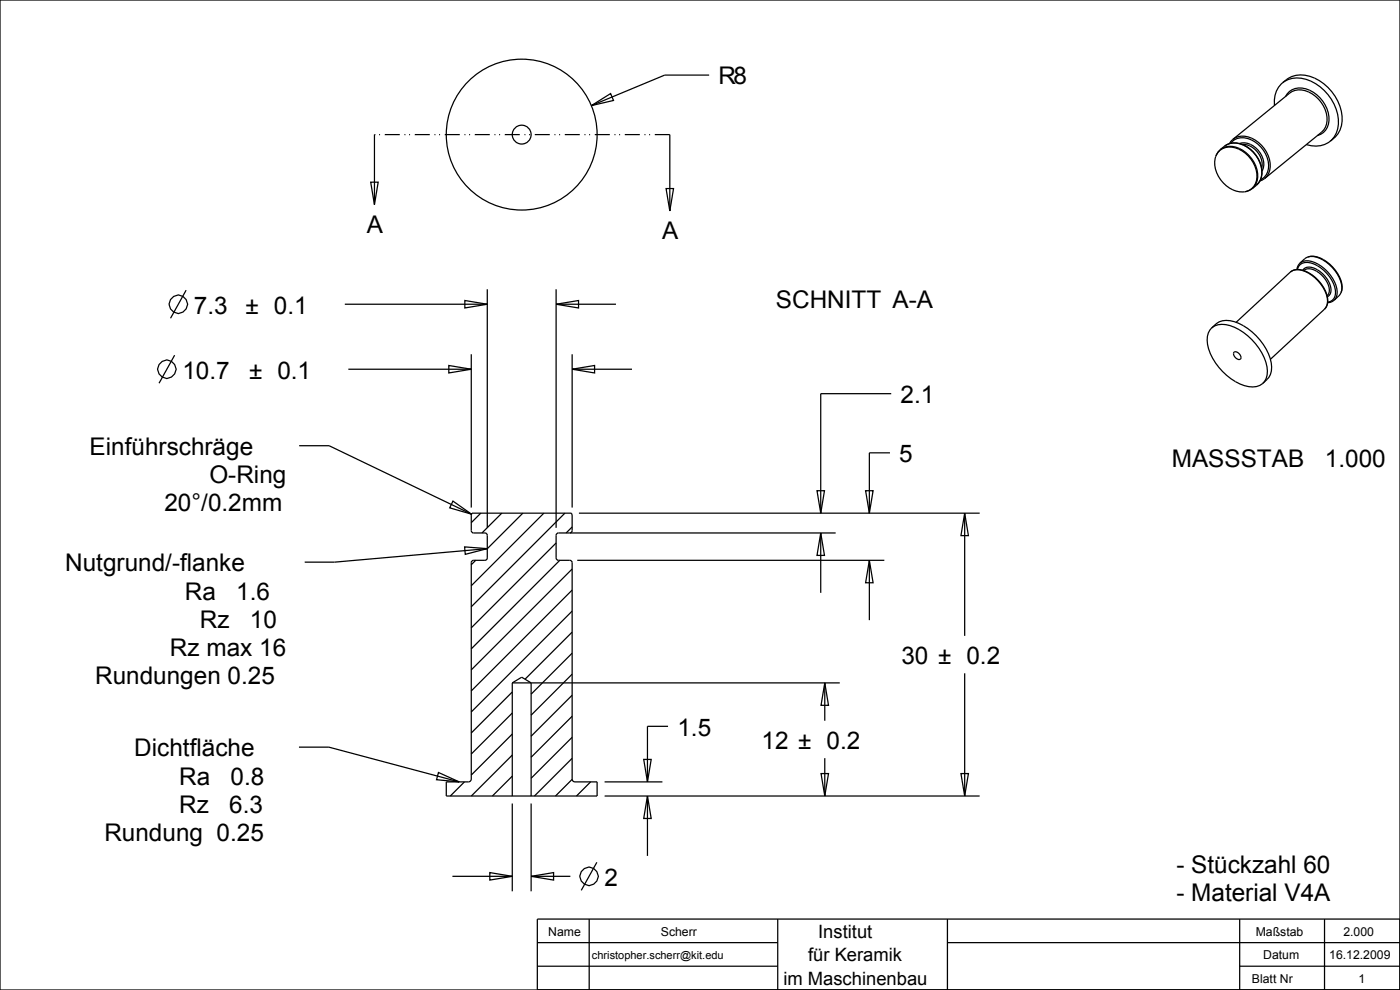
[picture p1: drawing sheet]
<svg xmlns="http://www.w3.org/2000/svg" width="297mm" height="210mm" viewBox="0 0 297 210" stroke-linecap="round" stroke-linejoin="round" font-family="sans-serif">
<g fill="none" stroke="#000" stroke-width=".26">
<path d="M0 0h297v210h-297zM150.4 15.9h-9.4l-15.6 6.5M273.6 19.7a4.4 4.4 0 0 1 5.5 .7 6 6 0 0 1 2.1 6.6l-.8 1M78.6 38.6h1.6l-.8 4.8zM79.4 28.6v14.8M125.4 22.4l4.1-2.6 .6 1.5zM141.3 40h1.6l-.8 4.8zM142.1 28.6v16.2M258 33a3.4 3.4 0 0 1 4.9-1.5 6.5 6.5 0 0 1 3.8 6.8 3 3 0 0 1-2.5 2.4M258.8 31.9a4.3 4.3 0 0 1 5.4 .6 5.9 5.9 0 0 1 2.1 6.5 3.4 3.4 0 0 1-4.8 1.3 6.1 6.1 0 0 1-3.5-7.4zM259.8 31a4.4 4.4 0 0 1 5.5 .7 5.9 5.9 0 0 1 2 6.6l-.8 1a4.4 4.4 0 0 0 .4-5.6 5.9 5.9 0 0 0-6-3.3zM260.8 30.5a3.5 3.5 0 0 1 4.8-1.2 6.5 6.5 0 0 1 3.8 6.8 3 3 0 0 1-2.1 2.3"/>
<path d="M261.1 30.4a3.6 3.6 0 0 1 5-.4 6 6 0 0 1 2.8 6.5 2.72 2.72 0 0 1-1.5 1.6M262.9 30.4a4.4 4.4 0 0 1 5.2 4 2.71 2.71 0 0 1-.4 1.9M263.5 30.6a4.3 4.3 0 0 1 4.1 5.1M272.7 20.4a3.6 3.6 0 0 1 5.1-1.3 6.9 6.9 0 0 1 4 7.2 3.2 3.2 0 0 1-2.3 2.4M273.7 57.7a3.3 3.3 0 0 1 4 .2 7.7 7.7 0 0 1 4 6.1l-.1 .6-.6 1a2.87 2.87 0 0 0 .4-3.2 8.1 8.1 0 0 0-5.9-5.2 2.22 2.22 0 0 0-1.8 .5zM275.1 57.2a2.17 2.17 0 0 1 3.2-1.7 8.1 8.1 0 0 1 5.4 6.4 2.06 2.06 0 0 1-2.1 2.3M275.3 57.2a1.98 1.98 0 0 1 2.8-1.4 7.6 7.6 0 0 1 5.2 6.4 1.83 1.83 0 0 1-1.6 1.9M276.4 57.3a1.84 1.84 0 0 1 2.5-.4 5.6 5.6 0 0 1 3.4 5 1.33 1.33 0 0 1-.7 1.1M276.6 57.4a2.5 2.5 0 0 1 3.2 .5 4.8 4.8 0 0 1 2.2 4l-.4 .8M277.5 54.5l-.7 .4M277.5 54.5a5.7 5.7 0 0 1 5.1 2.2 5.7 5.7 0 0 1 1.9 5.4M277.5 54.5a4.8 4.8 0 0 1 4.6 1.5 6.7 6.7 0 0 1 2.6 5.4l-.2 .7"/>
<path d="M37 75.3l-3.3 6M39.5 61.6l-3.3 5.9M73.2 64.5h30.2M73.9 78.3h26.1M95.2 77.5l4.8 .8-4.8 .8zM98.6 63.7l4.8 .8-4.8 .8zM100 75.1v32.6M103.4 61.4v50.6M118 64.5l4.7-.8v1.6zM118 61.4v50.6M118 64.5h12.7M121.4 78.3l4.7-.8v1.6z"/>
<path d="M121.4 75.1v32.6M121.4 78.3h12.7M261.8 74.7a1.15 1.15 0 0 1 1.3 1.5 1.17 1.17 0 0 1-1.3-1.5zM284.5 62.1l-.5 .7M63.5 94.5h6.3l30.2 14.6M188.8 96.1h-4.4v12.8M189.1 83.5h-15v25.4M96.1 106.3l3.9 2.8-4.6-1.4zM98.6 116l4.8 .4-4.7 1.2zM100.9 118.9l-.9 .9M102 108.9l-2 2M103.4 116.4l-32.4 2.8h-6.4"/>
<path d="M106.5 108.9l-4.2 4.2M110.9 108.9l-7.5 7.5M115.4 108.9l-15.4 15.4M118 115.2l-18 18M118.8 118.9l-18.8 18.7M119.8 108.9l-19.8 19.8M120.9 113.1l.4-.3 .1-.2v-3.3l-.2-.4h-21.1l-.1 .4v3.5l.5 .3h2.4l.4 .2 .1 5.1-.3 .4-2.6 .1h-.3l-.2 .5v45.9a.6 .6 0 0 1-.6 .6h-4.7v3h32v-3h-4.7a.6 .6 0 0 1-.6-.6v-45.9l-.3-.5h-.2h-2.4l-.5-.3v-5l.2-.5h59.1M121.4 111.8l-1.3 1.3M122.5 118.9h65.1M122.8 108.9h85M173.3 104.1h1.6l-.8 4.8zM174.1 113.1l.8 4.7h-1.6z"/>
<path d="M174.1 113.1v12.7M183.6 104.1h1.6l-.8 4.8zM184.4 118.9l.8 4.7h-1.6zM184.4 118.9v12.7M204.6 108.9l.8 4.7h-1.5zM204.6 108.9v26M121.4 120.7l-21.4 21.4M121.4 125.2l-21.4 21.4M121.4 129.6l-21.4 21.4M121.4 134.1l-10 10M121.4 138.5l-8.7 8.7M63.4 158.5h6.4l27.6 7.4"/>
<path d="M108.7 144.9h69.4M108.7 144.9v24M108.7 144.9l2-1.2 2 1.2v24M108.7 146.8l-8.7 8.7M108.7 151.2l-8.7 8.7M108.7 155.7l-8.7 8.7M121.4 143l-8.7 8.7M121.4 147.5l-8.7 8.7M121.4 151.9l-8.7 8.7M121.4 156.4l-8.7 8.7M141.7 154.1h-4.3v11.8M175 144.9l.8 4.7h-1.6z"/>
<path d="M175 144.9v8M204.6 142.8v26.1M93 163.9l4.4 2-4.8-.5zM98.5 165.9l-3 3M108.7 170.4v18.7M108.7 160.2l-8.7 8.7M108.7 164.6l-4.2 4.3M112.7 170.4v18.7M121.4 160.9l-8 8M121.4 165.3l-3.6 3.6M125.3 165.9l-3 3M128.3 168.9h79.5"/>
<path d="M128.3 165.9h12.2M136.6 161.1h1.5l-.7 4.8zM137.4 168.9l.7 4.7h-1.5zM137.4 168.9v12.7M174.2 164.1h1.6l-.8 4.8zM175 160.8v8.1M203.9 164.1h1.5l-.8 4.8zM96 185.9h12.7M103.9 185.1l4.8 .8-4.8 .8zM112.7 185.9l4.7-.8v1.6zM112.7 185.9h8.3M114 200h51"/>
<path d="M125 195v15M126.6 182.9l-3.3 6M165 195v15M201 200h96M201 195v15M263 195v15M281 195v15M297 195h-183v15h183M114 205h51M263 205h34"/>
<circle cx="110.7" cy="28.6" r="2"/>
<circle cx="35.4" cy="78.3" r="1.95"/>
<circle cx="37.8" cy="64.5" r="1.95"/>
<circle cx="124.9" cy="185.9" r="1.95"/>
</g>
<path d="M142.1 28.6h-62.7" fill="none" stroke="#000" stroke-width=".26" stroke-dasharray="3.2 1 .2 .8 .2 1" stroke-linecap="butt"/>
<!-- layer: 02___PRT_ALL_AXES -->
<g fill="none" stroke="#000" stroke-width=".26">
<path d="M272.1 17.6a5.3 5.3 0 0 0-1.7 4.8M272.1 17.6a6 6 0 0 1 7 .1 9.6 9.6 0 0 1 4.7 9.6 4.7 4.7 0 0 1-1.6 2.7M272.1 17.6a5.6 5.6 0 0 1 6.8-1 9.8 9.8 0 0 1 5.7 10.1 5.2 5.2 0 0 1-2.4 3.3M273.6 19.7l-12.1 9.9M259.8 31l-.9 .7M266.5 39.3l-.8 .7M280.4 28l-12.1 9.9M282.2 30a5.3 5.3 0 0 1-5.1 .7M273.7 57.7l-11.5 10.7M276.6 57.4h.1M276.8 54.9l-1 .9M257 69.6a4.2 4.2 0 0 0-.6 4.4 12.4 12.4 0 0 0 8.5 8 3.5 3.5 0 0 0 3-.7"/>
<path d="M257 69.6a3.8 3.8 0 0 1 4-.5 12.1 12.1 0 0 1 7.9 9.6 3.3 3.3 0 0 1-1 2.6M257 69.6a4.3 4.3 0 0 1 5.8-1 12.2 12.2 0 0 1 7 9.3 3.8 3.8 0 0 1-1.9 3.4M281 65.6l-11.5 10.6M281.6 62.7h-.1M284 62.8l-1 .9"/>
<circle cx="110.7" cy="28.6" r="16"/>
</g>
<g font-size="5.2">
<text x="152.4" y="17.9">R8</text>
<text x="77.8" y="49.4">A</text>
<text x="140.5" y="50.7">A</text>
<text x="164.6" y="65.3">SCHNITT A-A</text>
<text x="41.1" y="66.5">7.3</text>
<text x="52.1" y="66.5">± 0.1</text>
<text x="38.7" y="80.3">10.7</text>
<text x="52.8" y="80.3">± 0.1</text>
<text x="191.1" y="85.5">2.1</text>
<text x="19" y="96.5">Einführschräge</text>
<text x="190.8" y="98">5</text>
<text x="248.6" y="99.1">MASSSTAB</text>
<text x="281.1" y="99.1">1.000</text>
<text x="44.4" y="102.5">O-Ring</text>
<text x="34.9" y="108.4">20°/0.2mm</text>
<text x="13.8" y="121.2">Nutgrund/-flanke</text>
<text x="39.2" y="127.2">Ra</text>
<text x="50.1" y="127.2">1.6</text>
<text x="42.4" y="133.1">Rz</text>
<text x="53" y="133.1">10</text>
<text x="36.1" y="139.1">Rz max 16</text>
<text x="191.2" y="140.8">30 ± 0.2</text>
<text x="20.2" y="145">Rundungen 0.25</text>
<text x="28.5" y="160.5">Dichtfläche</text>
<text x="143.7" y="156.1">1.5</text>
<text x="161.5" y="158.8">12 ± 0.2</text>
<text x="38" y="166.4">Ra</text>
<text x="48.9" y="166.4">0.8</text>
<text x="38" y="172.4">Rz</text>
<text x="48.6" y="172.4">6.3</text>
<text x="22.1" y="178.3">Rundung 0.25</text>
<text x="249.6" y="185.2">- Stückzahl 60</text>
<text x="128.3" y="187.9">2</text>
<text x="249.6" y="191.2">- Material V4A</text>
</g>
<g font-size="3.9">
<text x="171.4" y="204">für Keramik</text>
<text x="173.6" y="199">Institut</text>
<text x="166.2" y="209">im Maschinenbau</text>
</g>
<g font-size="2.6">
<text x="116.3" y="198.5">Name</text>
<text x="140.2" y="198.5">Scherr</text>
<text x="266.4" y="198.5">Maßstab</text>
<text x="268" y="203.5">Datum</text>
<text x="282" y="203.5">16.12.2009</text>
<text x="285" y="198.5">2.000</text>
<text x="265.6" y="208.5">Blatt Nr</text>
<text x="288.2" y="208.5">1</text>
</g>
<text font-size="2.3" x="125.6" y="203.4">christopher.scherr@kit.edu</text>
</svg>
